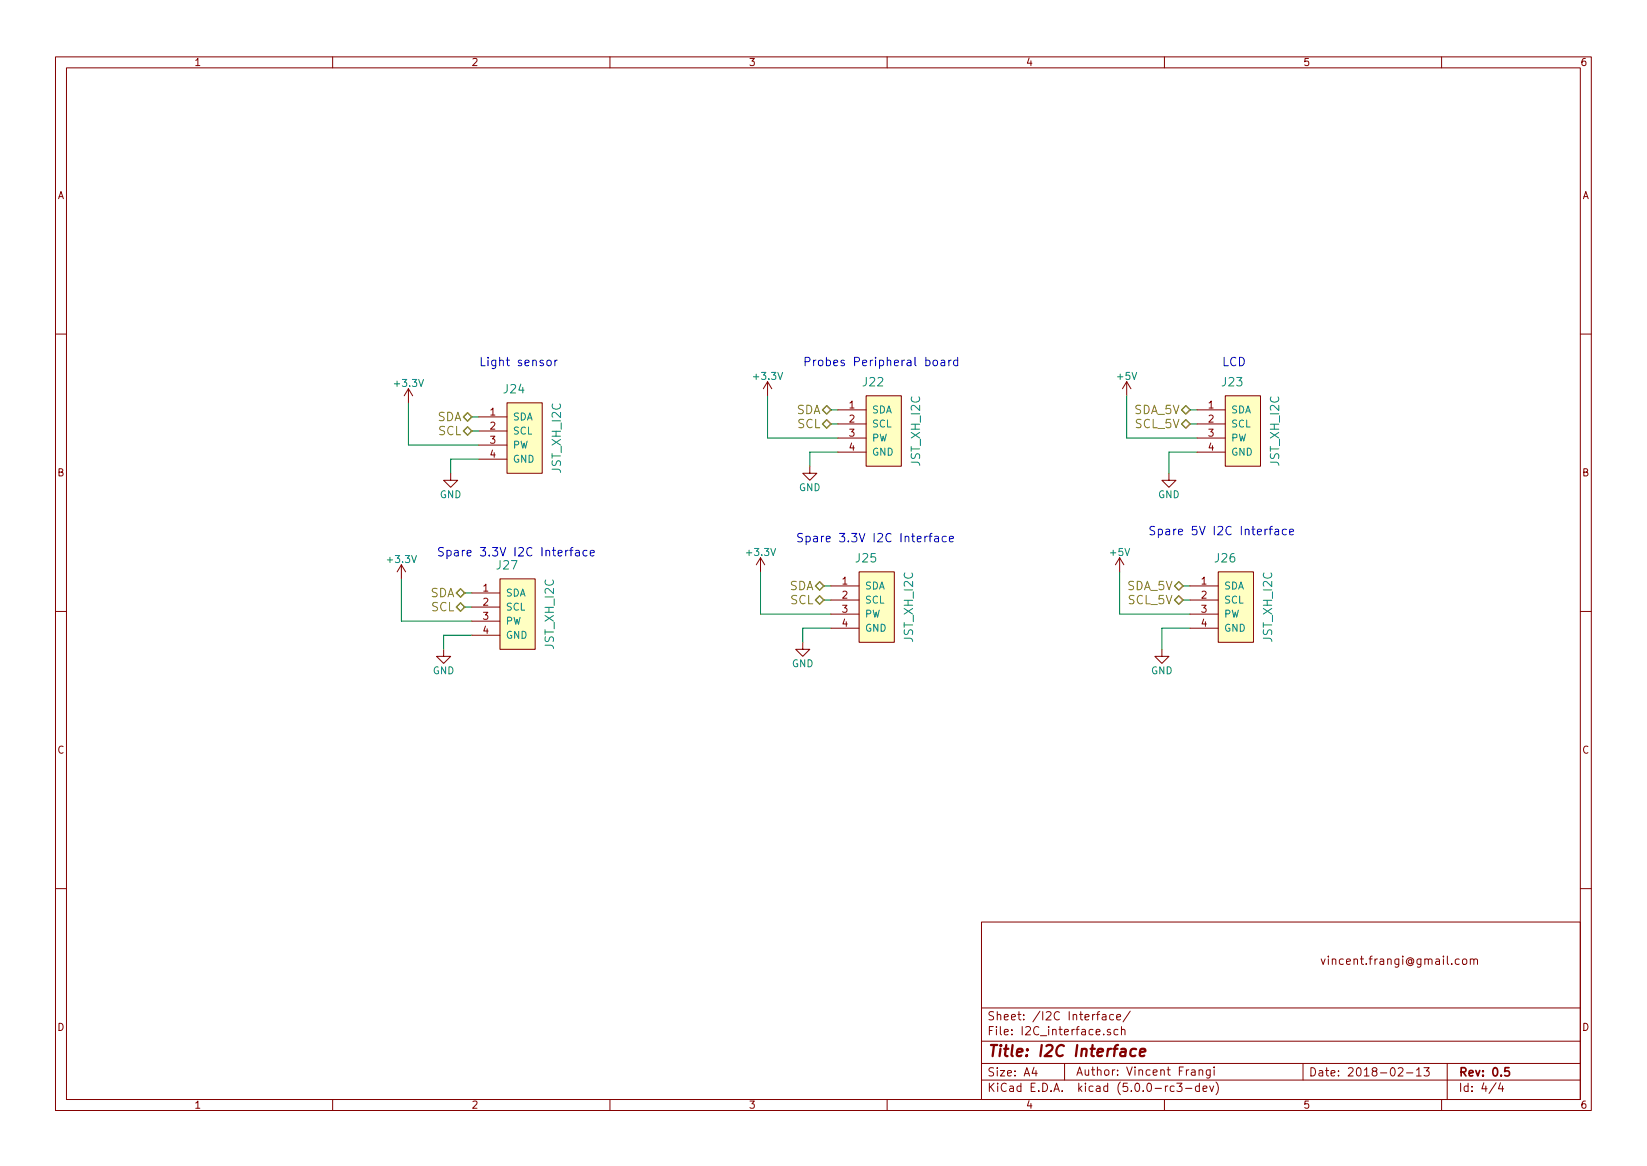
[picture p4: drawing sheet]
<svg xmlns="http://www.w3.org/2000/svg" width="297mm" height="210mm" viewBox="0 0 297 210" stroke-linecap="round" stroke-linejoin="round" font-family="sans-serif">
<g fill="none" stroke="#840000" stroke-width=".18">
<path d="M10 10.3h277v189.9h-277zM12 12.2h273v186.1h-273zM60 10.3v1.9M110 10.3v1.9M160 10.3v1.9M210 10.3v1.9M260 10.3v1.9M10 60.2h2M73.7 70.1l-.8 1.3M73.7 70.1v2.5M73.7 70.1l.7 1.3M86.4 75.2h5"/>
<path d="M86.4 77.7h5M91.4 72.6h6.4v12.7h-6.4zM138.4 68.8l-.7 1.3M138.4 68.8v2.6M138.4 68.8l.8 1.3M151.1 73.9h5.1M151.1 76.4h5.1M151.1 79h5.1M156.2 71.4h6.4v12.7h-6.4zM203.2 68.8l-.8 1.3M203.2 68.8v2.6M203.2 68.8l.8 1.3"/>
<path d="M215.9 73.9h5.1M215.9 76.4h5.1M215.9 79h5.1M221 71.4h6.3v12.7h-6.3zM285 60.2h2M81.3 85.3v1.3h1.2l-1.2 1.3-1.3-1.3h1.3M86.4 80.3h5M86.4 82.8h5M146 84.1v1.2h1.3l-1.3 1.3-1.2-1.3h1.2M151.1 81.5h5.1M210.8 85.3v1.3h1.3l-1.3 1.3-1.3-1.3h1.3M215.9 81.5h5.1"/>
<path d="M10 110.3h2M72.4 101.8l-.8 1.3M72.4 101.8v2.6M72.4 101.8l.8 1.3M80 117.1v1.3h1.3l-1.3 1.2-1.3-1.2h1.3M85.1 106.9h5.1M85.1 109.5h5.1M85.1 112h5.1M85.1 114.5h5.1M90.2 104.4h6.3v12.7h-6.3zM137.2 100.6l-.8 1.2M137.2 100.6v2.5"/>
<path d="M137.2 100.6l.7 1.2M144.8 115.8v1.3h1.2l-1.2 1.3-1.3-1.3h1.3M149.9 105.7h5M149.9 108.2h5M149.9 110.7h5M149.9 113.3h5M154.9 103.1h6.4v12.7h-6.4zM201.9 100.6l-.7 1.2M201.9 100.6v2.5M201.9 100.6l.8 1.2M209.5 117.1v1.3h1.3l-1.3 1.2-1.2-1.2h1.2M214.6 105.7h5.1"/>
<path d="M214.6 108.2h5.1M214.6 110.7h5.1M214.6 113.3h5.1M219.7 103.1h6.4v12.7h-6.4zM285 110.3h2M10 160.2h2M177 166.3h108v32h-108zM263.2 173l-.4-.1-.3 .3v.6l.3 .1 .4-.1M263.8 173l.2-.1 .5 .1v.8l-.2 .1-.5-.1zM265.2 173l.2-.1 .4 .1v.9M265.2 172.9v1M265.8 173.1a.36 .36 0 0 1 .3-.2 .36 .36 0 0 1 .4 .2v.8"/>
<path d="M285 160.2h2M60 198.3v1.9M110 198.3v1.9M160 198.3v1.9M177 194.8h108M177 191.8h108M177 187.8h108M177 181.8h108M186.5 192.5l-.4 1h1M186.8 193v1M192 191.8v3M198.8 183h.6l.1 .9"/>
<path d="M199.5 183.3l-.5 .1-.2 .2 .2 .3 .5-.1M200.3 185.7l-.4-.1-.2 .2 .1 .2 .5 .2v.3h-.6M200.8 183l-.4-.1-.3 .3 .1 .6 .2 .1 .4-.1M201.4 183.4l.7-.1v-.3l-.5-.1-.2 .2 .1 .7h.6M201.6 185.7l-.4-.1-.3 .3 .1 .6 .2 .1 .4-.1M202.3 185.7l.2-.1 .3 .1 .1 .9M202.3 185.1v1.5M203.8 182.3l-1.3 2M210 198.3v1.9M211.8 195.9l-.5-.1-.3 .3 .1 .6 .2 .1 .5-.1M212.2 195.3h1l-.5 .6 .4 .1v.7l-.2 .1-.7-.1M213.8 196.3h1.2"/>
<path d="M214.9 193h.6v.9M215.5 193.3h-.4l-.3 .2 .3 .4 .4-.1M216.3 193a.37 .37 0 0 1 .6 .1v.8M216.3 192.9v1M216.3 195.9l-.4-.1-.3 .3 .1 .6 .2 .1 .4-.1M216.3 195.3v1.5M217 196.3l.7-.1-.1-.3-.4-.1-.2 .2v.7h.6M218.2 195.8l.3 1 .4-1M218.3 192.9v1.2l-.3 .3-.4-.1M218.3 193l-.5-.1-.2 .3 .1 .6h.6M219 192.4v.2M219 192.9v1"/>
<path d="M219.3 195.1a1.71 1.71 0 0 1 0 2.3M235 191.8v3M252.2 192.7l.6-.2 .2 .5-.9 1h.9M253.7 193.5h1.1M255.5 193l.4-.5v1.5M255.5 194h.8M256.8 192.5h1l-.5 .6 .4 .1v.7l-.2 .1-.7-.1M260 198.3v1.9M261 191.8v6.5M269.8 195.2l-1.2 2M270.6 195.2l-.3 1.1h.9M271 195.8v1"/>
</g>
<path d="M272.2 192.5h-.8v.7l.2-.1 .5 .1 .1 .2v.5l-.2 .1-.6-.1" fill="none" stroke="#840000" stroke-width=".3"/>
<path d="M204.9 189.2a.67 .67 0 0 0-1 .3v.8l.3 .1 .5-.1M205.6 189.8l1-.2-.1-.4h-.8l-.2 1 .3 .2 .6-.1" fill="none" stroke="#840000" stroke-width=".41"/>
<g fill="none" stroke="#0000c2" stroke-width=".18">
<path d="M98.7 65.1l.2-.2 .4 .2 .1 .6-.1 .2-.4 .1-.2-.2zM100.1 64.9v1.1M100.5 64.9l-.3 .1-.1 .2M168.4 65.1l.2-.2 .4 .2 .1 .6-.2 .2-.3 .1-.2-.2zM169.7 65h.6l.1 1M170.4 65.3l-.5 .1a.31 .31 0 0 0-.2 .3 .31 .31 0 0 0 .2 .3l.5-.1M171.1 64.9v1.1M171.6 64.9l-.5 .3M172.7 65l-.4-.1-.3 .3v.5l.1 .2h.6M172.7 64.4v1.6M102.7 99.2h.6M103.3 98.7l-.3 .2v1.3"/>
<path d="M103.8 99.3h.6l.1 .9M104.5 99.6l-.5 .1a.3 .3 0 0 0-.3 .3 .3 .3 0 0 0 .3 .2h.5M105.9 99.3l-.5-.1-.2 .3 .1 .7h.6M106.5 99.7l.7-.1-.1-.3-.4-.1-.2 .2v.8h.6M167.5 96.7h.6M168.1 96.2l-.4 .2v1.3M168.6 96.8h.6l.1 .9M169.3 97l-.5 .1a.3 .3 0 0 0-.3 .3 .3 .3 0 0 0 .3 .3l.5-.1M170.6 96.8l-.4-.1-.3 .3 .2 .6h.5M171.2 97.2l.8-.2-.1-.2-.5-.1-.2 .2 .1 .7h.6M208.3 95l-.6-.1-.3 .3 .1 .3 .7 .4v.4a.62 .62 0 0 1-.8 .1M208.9 95.5l.4-.1 .4 .3v.4l-.2 .3h-.6"/>
<path d="M208.9 95.4v1.5M210.3 95.5h.6v.9M210.9 95.8l-.5 .1a.31 .31 0 0 0-.2 .2 .31 .31 0 0 0 .2 .3h.5"/>
</g>
<g fill="#ffffc2" stroke="#ffffc2" stroke-width=".18">
<path d="M91.4 72.6h6.4v12.7h-6.4z"/>
<path d="M90.2 104.4h6.3v12.7h-6.3z"/>
<path d="M154.9 103.1h6.4v12.7h-6.4z"/>
<path d="M219.7 103.1h6.4v12.7h-6.4z"/>
<path d="M221 71.4h6.3v12.7h-6.3z"/>
<path d="M156.2 71.4h6.4v12.7h-6.4z"/>
</g>
<path d="M83.6 77.7l.7-.7 .8 .7-.8 .8zM83.6 75.2l.7-.8 .8 .8-.8 .7zM148.3 76.4l.8-.7 .8 .7-.8 .8zM148.3 73.9l.8-.8 .8 .8-.8 .8zM213.1 73.9l.8-.8 .7 .8-.7 .8zM213.1 76.4l.8-.7 .7 .7-.7 .8zM82.3 109.5l.8-.8 .7 .8-.7 .7zM82.3 106.9l.8-.7 .7 .7-.7 .8zM147.1 108.2l.7-.8 .8 .8-.8 .8zM147.1 105.7l.7-.8 .8 .8-.8 .7zM211.8 105.7l.8-.8 .8 .8-.8 .7zM211.8 108.2l.8-.8 .8 .8-.8 .8z" fill="none" stroke="#848400" stroke-width=".25"/>
<g fill="none" stroke="#008400" stroke-width=".18">
<path d="M73.7 72.6v7.7h12.7M85.1 75.2h1.3M85.1 77.7h1.3M138.4 71.4v7.6h12.7M149.9 73.9h1.2M149.9 76.4h1.2M203.2 71.4v7.6h12.7M214.6 73.9h1.3M214.6 76.4h1.3M86.4 82.8h-5.1v2.5M151.1 81.5h-5.1v2.6M215.9 81.5h-5.1v3.8"/>
<path d="M72.4 104.4v7.6h12.7M83.8 106.9h1.3M83.8 109.5h1.3M85.1 114.5h-5.1v2.6M137.2 103.1v7.6h12.7M148.6 105.7h1.3M148.6 108.2h1.3M149.9 113.3h-5.1v2.5M201.9 103.1v7.6h12.7M213.4 105.7h1.2M213.4 108.2h1.2M214.6 113.3h-5.1v3.8"/>
</g>
<text font-size="2.8" fill="#840000" x="178" y="190.5">Title: I2C Interface</text>
<g font-size="2.1" fill="#0000c2">
<text x="86.4" y="66">Light sensor</text>
<text x="144.8" y="66">Probes Peripheral board</text>
<text x="220.4" y="66">LCD</text>
<text x="78.7" y="100.3">Spare 3.3V I2C Interface</text>
<text x="143.5" y="97.8">Spare 3.3V I2C Interface</text>
<text x="211.3" y="96.5">Spare 5V I2C Interface</text>
</g>
<g font-size="2.1" fill="#008484">
<text x="91" y="70.9">J24</text>
<text x="155.7" y="69.7">J22</text>
<text x="220.5" y="69.7">J23</text>
<text x="165.9" y="84" transform="rotate(-90 165.9 84)">JST_XH_I2C</text>
<text x="230.7" y="84" transform="rotate(-90 230.7 84)">JST_XH_I2C</text>
<text x="101.2" y="85.2" transform="rotate(-90 101.2 85.2)">JST_XH_I2C</text>
<text x="154.5" y="101.4">J25</text>
<text x="219.2" y="101.4">J26</text>
<text x="89.7" y="102.7">J27</text>
<text x="99.9" y="117" transform="rotate(-90 99.9 117)">JST_XH_I2C</text>
<text x="164.7" y="115.7" transform="rotate(-90 164.7 115.7)">JST_XH_I2C</text>
<text x="229.4" y="115.7" transform="rotate(-90 229.4 115.7)">JST_XH_I2C</text>
</g>
<g font-size="2.1" fill="#848400">
<text x="78.8" y="75.9">SDA</text>
<text x="143.6" y="74.7">SDA</text>
<text x="143.8" y="77.2">SCL</text>
<text x="204.6" y="74.7">SDA_5V</text>
<text x="204.8" y="77.2">SCL_5V</text>
<text x="79.1" y="78.5">SCL</text>
<text x="77.6" y="107.7">SDA</text>
<text x="142.3" y="106.4">SDA</text>
<text x="203.3" y="106.4">SDA_5V</text>
<text x="77.8" y="110.2">SCL</text>
<text x="142.6" y="109">SCL</text>
<text x="203.6" y="109">SCL_5V</text>
</g>
<g font-size="2.1" fill="#840000">
<text x="238" y="174">vincent.frangi@gmail.com</text>
<text x="178" y="184">Sheet: /I2C Interface/</text>
<text x="178" y="186.7">File: I2C_interface.sch</text>
<text x="178" y="196.9">KiCad E.D.A. kicad (5.0.0-rc3-dev)</text>
<text x="178" y="194.1">Size: A4</text>
<text x="194" y="194">Author: Vincent Frangi</text>
<text x="236" y="194.1">Date: 2018-02-13</text>
<text x="263" y="194.1">Rev: 0.5</text>
<text x="263" y="196.9">Id: 4/4</text>
</g>
<g font-size="1.8" fill="#840000">
<text x="35" y="11.9">1</text>
<text x="85" y="11.9">2</text>
<text x="135" y="11.9">3</text>
<text x="185" y="11.9">4</text>
<text x="235" y="11.9">5</text>
<text x="285" y="11.9">6</text>
<text x="10.4" y="35.9">A</text>
<text x="285.4" y="35.9">A</text>
<text x="88.4" y="74.9">1</text>
<text x="88.4" y="77.5">2</text>
<text x="153.2" y="73.7">1</text>
<text x="153.2" y="76.2">2</text>
<text x="218" y="73.7">1</text>
<text x="218" y="76.2">2</text>
<text x="88.4" y="80">3</text>
<text x="88.4" y="82.5">4</text>
<text x="153.2" y="78.7">3</text>
<text x="153.2" y="81.3">4</text>
<text x="218" y="78.7">3</text>
<text x="218" y="81.3">4</text>
<text x="10.4" y="85.9">B</text>
<text x="285.4" y="85.9">B</text>
<text x="87.1" y="106.7">1</text>
<text x="151.9" y="105.4">1</text>
<text x="151.9" y="107.9">2</text>
<text x="216.7" y="105.4">1</text>
<text x="216.7" y="107.9">2</text>
<text x="87.1" y="109.2">2</text>
<text x="87.1" y="111.8">3</text>
<text x="151.9" y="110.5">3</text>
<text x="151.9" y="113">4</text>
<text x="216.7" y="110.5">3</text>
<text x="216.7" y="113">4</text>
<text x="87.1" y="114.3">4</text>
<text x="10.4" y="135.9">C</text>
<text x="285.4" y="135.9">C</text>
<text x="10.4" y="185.9">D</text>
<text x="285.4" y="185.9">D</text>
<text x="35" y="199.9">1</text>
<text x="85" y="199.9">2</text>
<text x="135" y="199.9">3</text>
<text x="185" y="199.9">4</text>
<text x="235" y="199.9">5</text>
<text x="285" y="199.9">6</text>
</g>
<g font-size="1.8" fill="#008484">
<text x="71.3" y="69.8">+3.3V</text>
<text x="136.1" y="68.5">+3.3V</text>
<text x="201.6" y="68.5">+5V</text>
<text x="92.5" y="75.8">SDA</text>
<text x="157.2" y="74.5">SDA</text>
<text x="157.2" y="77.1">SCL</text>
<text x="222" y="74.5">SDA</text>
<text x="222" y="77.1">SCL</text>
<text x="92.5" y="78.4">SCL</text>
<text x="92.5" y="80.9">PW</text>
<text x="92.5" y="83.4">GND</text>
<text x="157.2" y="79.6">PW</text>
<text x="157.2" y="82.2">GND</text>
<text x="222" y="79.6">PW</text>
<text x="222" y="82.2">GND</text>
<text x="79.3" y="89.8">GND</text>
<text x="144.1" y="88.6">GND</text>
<text x="208.9" y="89.8">GND</text>
<text x="70.1" y="101.5">+3.3V</text>
<text x="134.8" y="100.2">+3.3V</text>
<text x="200.3" y="100.2">+5V</text>
<text x="91.2" y="107.6">SDA</text>
<text x="156" y="106.3">SDA</text>
<text x="220.7" y="106.3">SDA</text>
<text x="91.2" y="110.1">SCL</text>
<text x="91.2" y="112.6">PW</text>
<text x="156" y="108.8">SCL</text>
<text x="156" y="111.4">PW</text>
<text x="156" y="113.9">GND</text>
<text x="220.7" y="108.8">SCL</text>
<text x="220.7" y="111.4">PW</text>
<text x="220.7" y="113.9">GND</text>
<text x="91.2" y="115.2">GND</text>
<text x="78.1" y="121.6">GND</text>
<text x="142.8" y="120.3">GND</text>
<text x="207.6" y="121.6">GND</text>
</g>
</svg>
